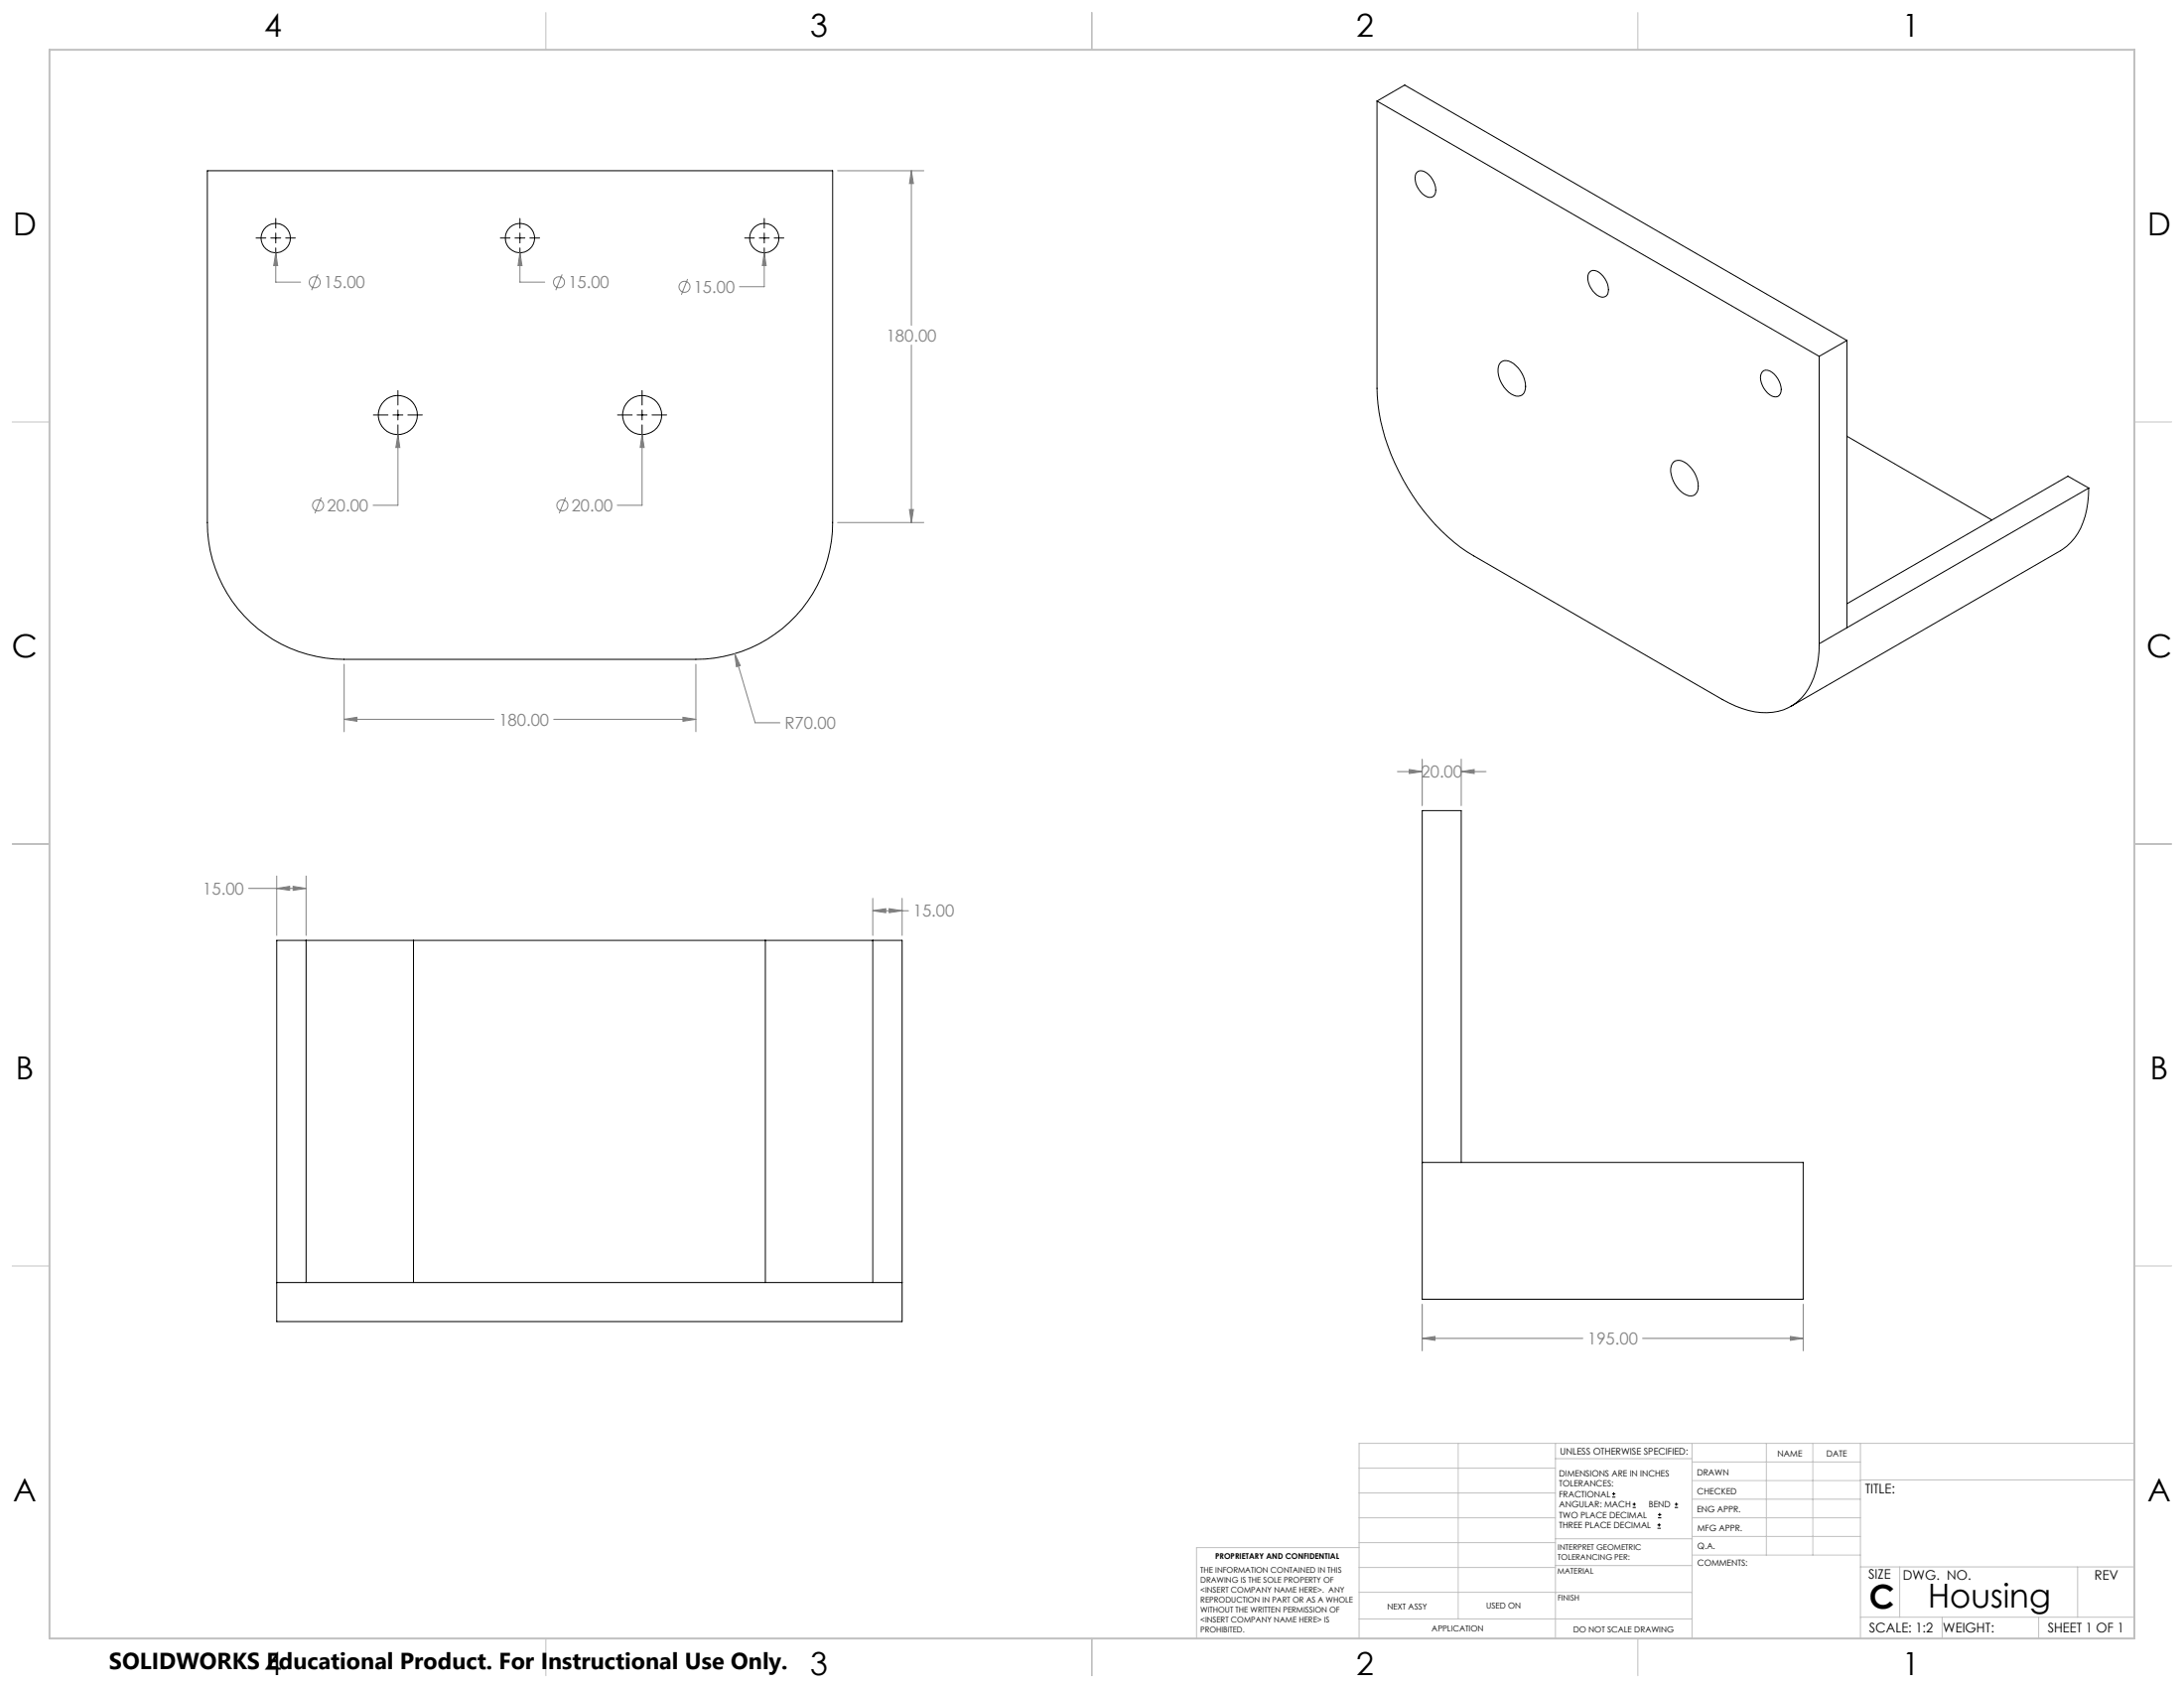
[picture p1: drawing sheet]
<svg xmlns="http://www.w3.org/2000/svg" width="559mm" height="432mm" viewBox="0 0 559 432" stroke-linecap="round" stroke-linejoin="round" font-family="sans-serif">
<g fill="none" stroke="#000" stroke-width=".25">
<path d="M352.3 25.9v73.4a54.3 54.3 0 0 0 13.4 33.1 45.4 45.4 0 0 0 11.4 9.8l63.6 36.8a20.2 20.2 0 0 0 14.3 3 13.2 13.2 0 0 0 9.5-10.2 24.7 24.7 0 0 0 1-7.1M352.3 25.9l113.2 65.3M352.3 25.9l7.1-4.1 113.1 65.3M53.1 43.7h159.9v90a35 35 0 0 1-35 35h-89.9a35 35 0 0 1-35-35zM70.6 55.9v2.4M70.6 59.6v2.6M133 55.9v2.4M133 59.6v2.6M195.5 55.9v2.4M195.5 59.6v2.6M362.5 44.1a2.16 2.16 0 0 1 3 .5 5.1 5.1 0 0 1 1.6 5.1 1.72 1.72 0 0 1-2.7 .3 5.3 5.3 0 0 1-2.1-5.6zM65.5 60.9h2.5"/>
<path d="M69.3 60.9h2.5M70.6 63.4v2.5M73.1 60.9h2.5M128 60.9h2.5M131.8 60.9h2.5M133 63.4v2.5M135.6 60.9h2.5M190.5 60.9h2.5M194.3 60.9h2.5M195.5 63.4v2.5M198.1 60.9h2.5M406.8 69.6a2.13 2.13 0 0 1 2.9 .6 4.6 4.6 0 0 1 1.4 5.4 2.13 2.13 0 0 1-3-.6 5.1 5.1 0 0 1-1.6-5z"/>
<path d="M101.8 99.9v3.7M164.3 99.9v3.7M383.9 92.7a2.56 2.56 0 0 1 3.4 .3 7 7 0 0 1 2.8 7.2 2.12 2.12 0 0 1-3.5 .6 7 7 0 0 1-3-7.6zM451 95.1a2.14 2.14 0 0 1 2.9 .6 5.1 5.1 0 0 1 1.6 5.1 1.67 1.67 0 0 1-2.7 .2 5.3 5.3 0 0 1-2.1-5.5zM465.5 91.2v73.5M472.5 87.1l-7 4.1M472.5 87.1v73.5M95.5 106.2h3.8M100.5 106.2h2.6M101.8 104.9v2.5M101.8 108.7v3.7M104.4 106.2h3.7"/>
<path d="M158 106.2h3.7M163 106.2h2.6M164.3 104.9v2.5M164.3 108.7v3.7M166.8 106.2h3.8M428.1 118.3a2.56 2.56 0 0 1 3.4 .2 7.2 7.2 0 0 1 2.8 7.2 1.9 1.9 0 0 1-2.8 .9 7.2 7.2 0 0 1-3.9-7.4zM472.5 111.6l37.2 21.4M534.4 124.8a20.1 20.1 0 0 1-4.5 13.9l-1.1 1-1.6 1.2-69 39.8M534.4 124.8l-61.9 35.8M534.4 124.8l-5.3-3-56.6 32.6M472.5 160.6l-7 4.1M78.3 240.6h27.5"/>
<path d="M78.3 240.6h-7.5v97.5h160v-97.5h-7.5M78.3 240.6v87.5M105.8 240.6h90M105.8 240.6v87.5M195.8 240.6h27.5M195.8 240.6v87.5M223.3 240.6v87.5M363.9 297.4h97.5v35h-97.5zM363.9 297.4v-90h10v90M70.8 328.1h160M412.5 383h.8M412.5 382.1h.8"/>
<path d="M412.9 381.7v.9M417.7 385.6h.8M417.7 384.8h.8M418.1 384.4v.8M424.1 390.9h.8M424.1 390.1h.8M424.2 388.3h.9M424.2 387.5h.9M424.5 389.7v.8M424.6 387v.9M428.5 385.6h.8M428.5 384.8h.8"/>
<path d="M428.9 384.4v.8"/>
<circle cx="70.6" cy="60.9" r="3.7"/>
<circle cx="133.1" cy="60.9" r="3.8"/>
<circle cx="195.5" cy="60.9" r="3.7"/>
<circle cx="101.8" cy="106.2" r="5"/>
<circle cx="164.3" cy="106.2" r="5"/>
</g>
<g fill="none" stroke="#808080" stroke-width=".25">
<path d="M214.3 43.7h22.1M233.2 43.7l.5 3.3h-1zM233.2 43.7v39.5M70.6 64.7l.4 3.2h-1zM70.6 64.7v7.5h6.3M81.4 70.2l-1.7 4M133 64.7l.6 3.2h-1.1zM133 64.7v7.5h6.4M143.8 70.2l-1.6 4M175.9 71.4l-1.6 4M195.5 64.7l.5 3.2h-.9zM195.5 64.7v8.6h-6.3"/>
<path d="M233.2 88.3v45.4M101.8 111.2l.5 3.3h-1zM101.8 111.2v18.1h-6.3M164.3 111.2l.5 3.3h-1zM164.3 111.2v18.1h-6.4M82.2 127.2l-1.6 4.1M144.7 127.2l-1.6 4.1M214.3 133.7h22.1M232.7 130.4h1l-.5 3.3zM88.1 169.9v17.3M178 169.9v17.3M188 167.2l1.4 3.1-1 .2z"/>
<path d="M188 167.2l5.2 17.7h6.4M88.1 184l3.2-.5v1zM88.1 184h38.3M141.7 184h36.3M174.7 183.5l3.3 .5-3.3 .5zM357.5 197.4h6.4M360.6 196.8l3.3 .6-3.3 .5zM363.9 194.2v11.9M373.9 197.4l3.3-.6v1.1zM373.9 194.2v11.9M373.9 197.4h6.3M63.6 227.3h14.7"/>
<path d="M70.8 227.3l3.3-.6v1.1zM70.8 224.1v15.2M75 226.7l3.3 .6-3.3 .5zM78.3 224.1v15.2M223.3 233l3.3-.6v1.1zM223.3 229.8v9.5M223.3 233h9.1M227.5 232.4l3.3 .6-3.3 .5zM230.8 229.8v9.5M363.9 333.6v11.9M461.4 333.6v11.9M363.9 342.4l3.3-.5v1z"/>
<path d="M363.9 342.4h41.1M420.3 342.4h41.1M458.1 341.9l3.3 .5-3.3 .5z"/>
<circle cx="80.5" cy="72.2" r="1.42"/>
<circle cx="143" cy="72.2" r="1.41"/>
<circle cx="175.1" cy="73.4" r="1.42"/>
<circle cx="81.4" cy="129.3" r="1.42"/>
<circle cx="143.9" cy="129.3" r="1.42"/>
</g>
<g fill="none" stroke="#c0c0c0" stroke-width=".25">
<path d="M139.7 3.2v9.5M279.4 3.2v9.5M419.1 3.2v9.5M3.1 107.9h9.6M546.1 107.9h9.5M3.1 215.9h9.6M546.1 215.9h9.5M3.1 323.8h9.6M546.1 323.8h9.5M347.7 375.6h50.3M373.1 369.2v44.9M398 369.2v49.9"/>
<path d="M398 373.1h34.9M432.9 369.2v49.9M432.9 378.7h43.1M432.9 374h43.1M451.9 369.2v28.6M463.8 369.2v28.6M476 369.2v49.9M476 378.6h70.1M546.1 369.2h-198.4v49.9M347.7 394.6h50.3M347.7 388.3h50.3M347.7 381.9h50.3"/>
<path d="M347.7 395.9h-41.6v23.2M398 393.6h35M432.9 383.5h43.1M432.9 388.3h43.1M432.9 393h43.1M433 397.8h43M139.7 419.1v9.6M279.4 419.1v9.6M347.7 414.1h85.2M347.7 401h50.3M347.7 407.3h50.3M398 407.4h34.9"/>
<path d="M398 400.5h35M419.1 419.1v9.6M476 413.7h70.1M476 400.8h70.1M486.1 400.8v12.9M496.9 413.7v5.4M521.6 413.7v5.4M531.6 400.8v12.9"/>
</g>
<path d="M12.7 12.7h533.4v406.4h-533.4z" fill="none" stroke="#c0c0c0" stroke-width=".5"/>
<path d="M101.8 111.2l-.5 3.3h1zM164.3 111.2l-.5 3.3h1zM70.6 64.7l-.6 3.2h1zM133 64.7l-.5 3.2h1.1zM195.5 64.7l-.4 3.2h.9zM88.1 184l3.2-.5v1zM174.7 183.5l3.3 .5-3.3 .5zM188 167.2l.4 3.3 1-.2zM232.7 130.4h1l-.5 3.3zM233.2 43.7l.5 3.3h-1zM360.6 196.8l3.3 .6-3.3 .5zM373.9 197.4l3.3-.6v1.1zM458.1 341.9l3.3 .5-3.3 .5zM363.9 342.4l3.3-.5v1zM70.8 227.3l3.3-.6v1.1zM75 226.7l3.3 .6-3.3 .5zM227.5 232.4l3.3 .6-3.3 .5zM223.3 233l3.3-.6v1.1z" fill="#808080"/>
<g font-size="8.5">
<text x="478.3" y="411.4">C</text>
<text x="493.3" y="411.3">Housing</text>
</g>
<g font-size="8.1">
<text x="67.6" y="9.3">4</text>
<text x="207.3" y="9.3">3</text>
<text x="347" y="9.3">2</text>
<text x="486.7" y="9.3">1</text>
<text x="3.3" y="60.1">D</text>
<text x="549.4" y="60.1">D</text>
<text x="3" y="168">C</text>
<text x="549.1" y="168">C</text>
<text x="4" y="276">B</text>
<text x="550.1" y="276">B</text>
<text x="3.3" y="383.9">A</text>
<text x="549.4" y="383.9">A</text>
<text x="67.6" y="428.4">4</text>
<text x="207.3" y="428.4">3</text>
<text x="347" y="428.4">2</text>
<text x="486.7" y="428.4">1</text>
</g>
<text font-size="5.9" x="27.9" y="427">SOLIDWORKS Educational Product. For Instructional Use Only.</text>
<g font-size="4.2" fill="#808080">
<text x="82.9" y="73.7">15.00</text>
<text x="145.4" y="73.7">15.00</text>
<text x="177.5" y="74.9">15.00</text>
<text x="226.8" y="87.3">180.00</text>
<text x="83.7" y="130.8">20.00</text>
<text x="146.2" y="130.8">20.00</text>
<text x="127.6" y="185.6">180.00</text>
<text x="200.8" y="186.5">R70.00</text>
<text x="363.6" y="199">20.00</text>
<text x="51.9" y="228.8">15.00</text>
<text x="233.6" y="234.5">15.00</text>
<text x="406.2" y="344">195.00</text>
</g>
<g font-size="3.4">
<text x="477.2" y="381.9">TITLE:</text>
<text x="478.1" y="404">SIZE</text>
<text x="486.9" y="404">DWG. NO.</text>
<text x="535.9" y="404.1">REV</text>
<text x="478.2" y="417.6">SCALE: 1:2</text>
<text x="497.1" y="417.7">WEIGHT:</text>
<text x="523.9" y="417.6">SHEET 1 OF 1</text>
</g>
<text font-size="2.4" x="399.2" y="372.1">UNLESS OTHERWISE SPECIFIED:</text>
<g font-size="2.2">
<text x="398.9" y="377.7">DIMENSIONS ARE IN INCHES</text>
<text x="434.2" y="377.3">DRAWN</text>
<text x="454.8" y="372.5">NAME</text>
<text x="467.3" y="372.6">DATE</text>
<text x="398.9" y="380.3">TOLERANCES:</text>
<text x="398.9" y="383">FRACTIONAL</text>
<text x="434.3" y="382.2">CHECKED</text>
<text x="398.9" y="385.6">ANGULAR: MACH</text>
<text x="398.9" y="388.3">TWO PLACE DECIMAL</text>
<text x="421.9" y="385.6">BEND</text>
<text x="434.2" y="386.8">ENG APPR.</text>
<text x="398.9" y="390.9">THREE PLACE DECIMAL</text>
<text x="434.3" y="391.6">MFG APPR.</text>
<text x="434.3" y="396.3">Q.A.</text>
<text x="434.3" y="400.5">COMMENTS:</text>
</g>
<g font-size="2.1">
<text x="354.9" y="411.6">NEXT ASSY</text>
<text x="380.3" y="411.6">USED ON</text>
<text x="366.3" y="417.4">APPLICATION</text>
<text x="402.5" y="417.5">DO NOT SCALE DRAWING</text>
</g>
<g font-size="2">
<text x="310.9" y="398.8">PROPRIETARY AND CONFIDENTIAL</text>
<text x="398.6" y="396.5">INTERPRET GEOMETRIC</text>
<text x="398.6" y="399">TOLERANCING PER:</text>
<text x="307.2" y="402.4">THE INFORMATION CONTAINED IN THIS</text>
<text x="307.2" y="404.9">DRAWING IS THE SOLE PROPERTY OF</text>
<text x="307.2" y="407.5">&lt;INSERT COMPANY NAME HERE&gt;. ANY</text>
<text x="398.5" y="402.6">MATERIAL</text>
<text x="307.2" y="410">REPRODUCTION IN PART OR AS A WHOLE</text>
<text x="307.2" y="412.5">WITHOUT THE WRITTEN PERMISSION OF</text>
<text x="398.5" y="409.4">FINISH</text>
<text x="307.2" y="415">&lt;INSERT COMPANY NAME HERE&gt; IS</text>
<text x="307.2" y="417.6">PROHIBITED.</text>
</g>
</svg>
